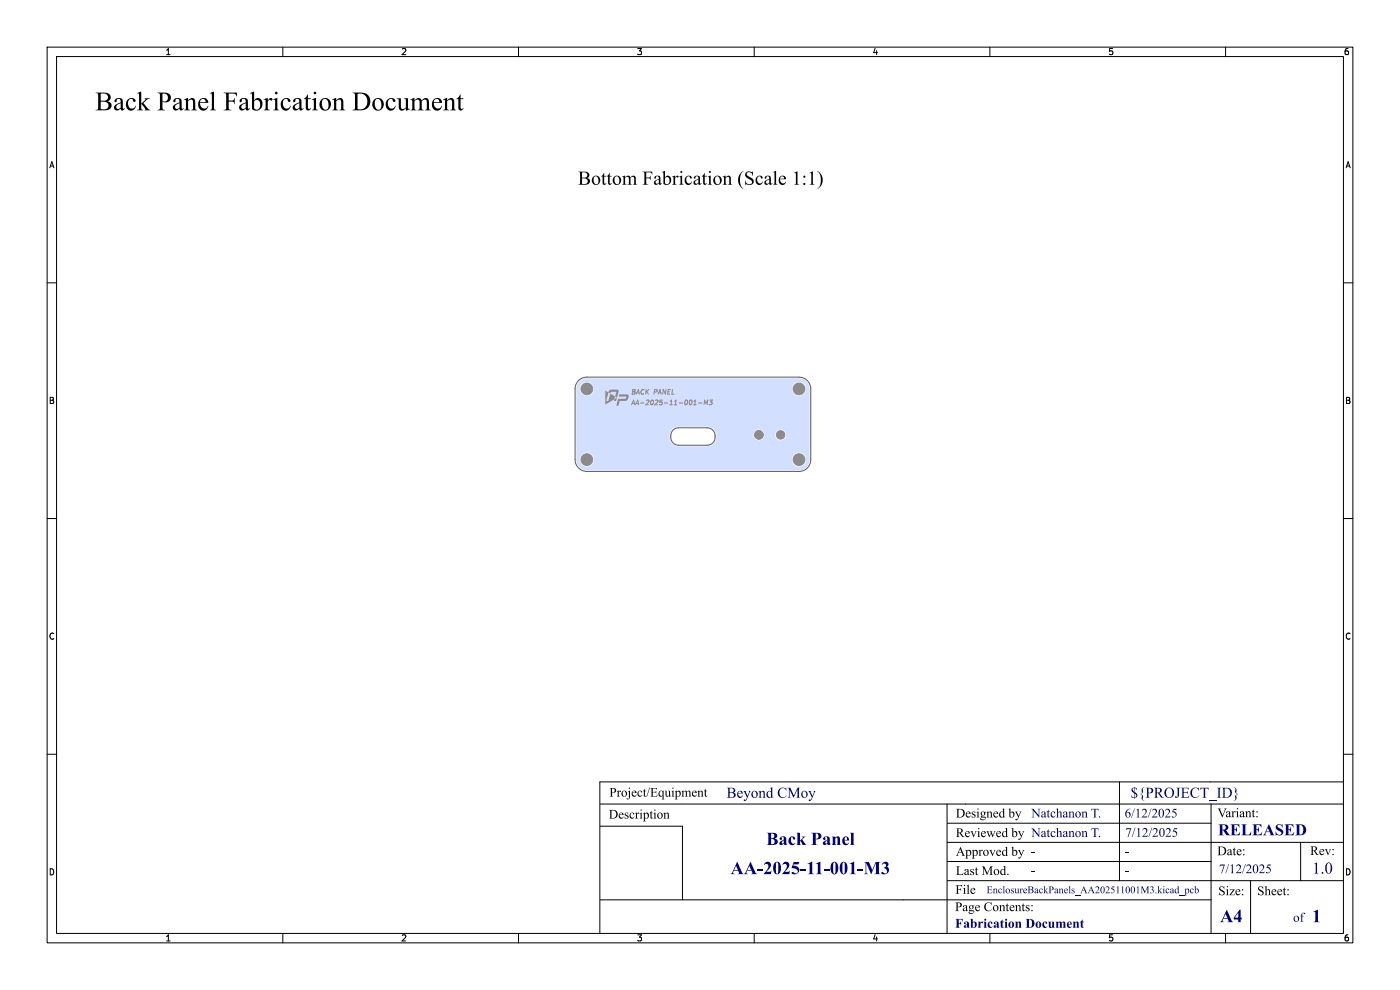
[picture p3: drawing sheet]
<svg xmlns="http://www.w3.org/2000/svg" width="297mm" height="210mm" viewBox="0 0 297 210" stroke-linecap="round" stroke-linejoin="round" font-family="sans-serif">
<path d="M123 80.8l.7-.4 .8-.1h45a2.24 2.24 0 0 1 2.2 2.1h-.7v-.3a1.51 1.51 0 0 0-1.6-1.1 1.51 1.51 0 0 0-1.4 1.4h-42v-.3a1.51 1.51 0 0 0-2.5-.7 1.51 1.51 0 0 0 .4 2.5 1.51 1.51 0 0 0 2.1-1.5h42v.2a1.51 1.51 0 0 0 1.6 1.4 1.51 1.51 0 0 0 1.4-1.6h.7l.1 9.8h-5l-.1-.2a1.15 1.15 0 0 0-1.2-.9 1.15 1.15 0 0 0-1 1.1h-2.3l-.1-.2a1.15 1.15 0 0 0-1.3-.9 1.15 1.15 0 0 0-.9 1.2h-7.9l-.1-.2a1.93 1.93 0 0 0-1.9-1.6h-6.1a2.12 2.12 0 0 0-1.9 2.1 2.12 2.12 0 0 0 1.9 2.1h6.5a1.93 1.93 0 0 0 1.6-1.8v-.6h7.9a1.15 1.15 0 0 0 1.2 1.1 1.15 1.15 0 0 0 1.1-1.2h2.3v.1a1.15 1.15 0 0 0 1.2 1.1 1.15 1.15 0 0 0 1.1-1.2h5v5.2h-.8v-.3a1.51 1.51 0 0 0-1.6-1.1 1.51 1.51 0 0 0-1.4 1.4h-42v-.3a1.51 1.51 0 0 0-2.5-.7 1.51 1.51 0 0 0 .4 2.5 1.51 1.51 0 0 0 2.1-1.5h42v.2a1.51 1.51 0 0 0 1.6 1.4 1.51 1.51 0 0 0 1.4-1.6h.8l-.1 .6a2.24 2.24 0 0 1-2.2 1.7h-45a2.25 2.25 0 0 1-2.2-2.2v-15l.1-.8z" fill="#d2dfff"/>
<g fill="#fff" stroke="#fff" stroke-width=".21">
<circle cx="161" cy="92.2" r=".9"/>
<circle cx="169.5" cy="82.5" r="1.25"/>
<circle cx="124.5" cy="82.5" r="1.25"/>
<circle cx="169.5" cy="97.5" r="1.25"/>
<circle cx="165.6" cy="92.2" r=".9"/>
<circle cx="124.5" cy="97.5" r="1.25"/>
</g>
<path d="M147.1 85.9h.6M147.2 85.2l.3-.3-.1 1M148.2 85.5h.7M149.4 85.9l.1-1 .2 .7 .4-.7-.1 1M150.5 84.9h.6l-.3 .3 .2 .1v.5h-.6" fill="none" stroke="#8b8b8b" stroke-width=".21"/>
<g fill="#8b8b8b">
<path d="M130.3 84.7l.6-.4-.2 .8h-.5z"/>
<path d="M129.3 82.8l.4-.1h1.5v.3l-.3 1.3-.4-.2 .2-1h-1.1l-.1 .4-.4-.2z"/>
<path d="M128.4 82.9l.7 .4-.5 1.8h.5l.3-1.4a.18 .18 0 0 1 .1-.2 .18 .18 0 0 1 .2 .2l.8 .4-.2 .6-1.9 1.1z"/>
<path d="M131.4 83.7h1.7l.3 .1v.3l-.4 .9-1.5 .1-.3 .9h-.5l.4-1.4h1.7l.1-.4-1.6-.1z"/>
</g>
<g fill="#8b8b8b" stroke="#8b8b8b" stroke-width=".21">
<circle cx="161" cy="92.2" r=".9"/>
<circle cx="169.5" cy="82.5" r="1.25"/>
<circle cx="124.5" cy="82.5" r="1.25"/>
<circle cx="169.5" cy="97.5" r="1.25"/>
<circle cx="165.6" cy="92.2" r=".9"/>
<circle cx="124.5" cy="97.5" r="1.25"/>
</g>
<path d="M122.7 80.7l.9-.5 .9-.2h45a2.5 2.5 0 0 1 2.5 2.5v15a2.5 2.5 0 0 1-2.5 2.5h-45a2.5 2.5 0 0 1-2.5-2.5v-15.2l.2-.9zM142.8 91.2l1-.4 6.2-.1a1.86 1.86 0 0 1 1.7 1.9 1.86 1.86 0 0 1-1.7 1.8l-6 .1a1.88 1.88 0 0 1-1.6-1.3 1.88 1.88 0 0 1 .4-2z" fill="none" stroke="#575757" stroke-width=".21"/>
<g fill="none" stroke="#000" stroke-width=".21">
<path d="M10 10h277v190h-277zM12 12h273v186h-273zM60 10v2M110 10v2M160 10v2M210 10v2M260 10v2M10 60h2M285 60h2M10 110h2M285 110h2M10 160h2"/>
<path d="M127.3 165.9h157.6M127.3 170.6h17.2M127.3 175.3h17.5M144.6 170.6h112.1M201 178.7h84M201 174.6h55.9M275.9 178.7v8.1M285 160h2M60 198v2M110 198v2M127.3 190.9h129.6M160 198v2"/>
<path d="M201 182.8h55.9M210 198v2M260 198v2M265.3 186.8v11.2"/>
</g>
<g fill="#00007f">
<path d="M218.9 184.9h.7v.2h-.7z"/>
<path d="M238.8 184.8h.7v.2h-.7z"/>
</g>
<path d="M201 186.8h55.7" fill="none" stroke="#000" stroke-width=".21"/>
<path d="M238.8 180.8h.7v.2h-.7z" fill="#00007f"/>
<path d="M127.3 165.9v32.1M144.8 175.3v15.6M200.9 170.6v27.4M237.5 165.9v20.9M256.8 170.6h28.2M256.9 170.6v27.4M256.8 186.8h28.2" fill="none" stroke="#000" stroke-width=".21"/>
<g fill="#000">
<path d="M122.7 36.4h1.2a.91 .91 0 0 1 1.1 .7h-.4a.78 .78 0 0 0-1.1-.5v1.1a.77 .77 0 0 0 1.1-.6h.4v.2l-.5 .5a.66 .66 0 0 1 .7 .7h-.5a.88 .88 0 0 0-1.2-.6v1.1a.84 .84 0 0 0 1.2-.5h.5a.91 .91 0 0 1-1.2 .7h-1.3l.3-.2 .1-.3v-2zM125.9 37.5a.9 .9 0 0 1 1-.1 .9 .9 0 0 1 .4 1h-.3a.69 .69 0 0 0-.8-.9 1.07 1.07 0 0 0 .3 1.6l.3-.2 .2-.5h.3a.95 .95 0 0 1-1.4 .7 .95 .95 0 0 1 0-1.6zM128.1 36.7l.1 .6h.4v.1h-.4v1.4l.2 .2 .2-.2a.39 .39 0 0 1-.4 .4 .39 .39 0 0 1-.4-.5v-1.3h-.3zM129.3 36.7v.6h.5v.1h-.5l.1 1.4 .1 .2 .3-.2a.39 .39 0 0 1-.5 .4 .39 .39 0 0 1-.3-.5v-1.3h-.3zM130.3 37.5a.9 .9 0 0 1 1.1-.1 .9 .9 0 0 1 .4 1h-.4a.69 .69 0 0 0-.8-.9 1.07 1.07 0 0 0 .3 1.6l.4-.2 .1-.5h.4a.95 .95 0 0 1-1.5 .7 .95 .95 0 0 1 0-1.6zM132 37.5l.6-.2v.4a.67 .67 0 0 1 1-.3l.1 .3a.59 .59 0 0 1 .8-.5 .59 .59 0 0 1 .4 .8v.9l.3 .3h-1l.3-.2v-1a.4 .4 0 0 0-.3-.5 .4 .4 0 0 0-.4 .4v1.1l.3 .2h-1l.3-.2v-1a.41 .41 0 0 0-.3-.5 .41 .41 0 0 0-.5 .3v1.1l.3 .3h-.9l.2-.2 .1-1-.1-.4zM136.3 36.4h2.1v.6l-.4-.4h-.9v1.1l.7-.1 .2-.3v.9l-.2-.3-.7-.1v1.2l.4 .2h-1.2l.4-.2v-.3v-2zM139 37.4a.66 .66 0 0 1 .7-.1 .66 .66 0 0 1 .4 .6v.9h-.3v-.7l-.4 .1a.36 .36 0 0 0-.3 .5 .36 .36 0 0 0 .5 .2l.5-.1 .1 .2 .2-.2a.36 .36 0 0 1-.2 .4 .36 .36 0 0 1-.4-.1v-.2a.59 .59 0 0 1-1 .1 .64 .64 0 0 1 .5-.9l.5-.2a.37 .37 0 0 0-.1-.4 .37 .37 0 0 0-.5 0l-.1 .2a.17 .17 0 0 1-.1 .2 .17 .17 0 0 1-.2-.2zM140.4 36.5l.7-.2v1.3a.73 .73 0 0 1 .9-.2 .73 .73 0 0 1 .4 .9h-.4a.55 .55 0 0 0-.2-.7 .55 .55 0 0 0-.7 .2v1.1a.57 .57 0 0 0 .7 .1 .57 .57 0 0 0 .2-.7h.4a.99 .99 0 0 1-.6 .9 .99 .99 0 0 1-1.1-.2v-2.3zM142.6 37.5l.6-.2v.4l.3-.4a.24 .24 0 0 1 .4 0 .24 .24 0 0 1-.1 .4l-.3-.2-.3 .3v1.1l.3 .3h-.9l.3-.2v-1l-.1-.4zM144.1 37.5l.6-.2v1.6l.3 .3h-.9l.3-.3v-.9l-.1-.4zM145.5 37.5a.61 .61 0 0 1 .7-.3 .61 .61 0 0 1 .5 .7l-.3-.1a.41 .41 0 0 0-.4-.4 .41 .41 0 0 0-.4 .5 .69 .69 0 0 0 .1 .8 .69 .69 0 0 0 .8 .1l.3-.3a.78 .78 0 0 1-.9 .7 .78 .78 0 0 1-.7-.9z"/>
<path d="M147.4 37.4a.66 .66 0 0 1 .7-.1 .66 .66 0 0 1 .4 .6v.9h-.3v-.7l-.4 .1a.36 .36 0 0 0-.4 .5 .36 .36 0 0 0 .6 .2l.5-.1 .1 .2 .2-.2a.36 .36 0 0 1-.2 .4 .36 .36 0 0 1-.4-.1v-.2a.59 .59 0 0 1-1 .1 .64 .64 0 0 1 .5-.9l.5-.2a.37 .37 0 0 0-.2-.4 .37 .37 0 0 0-.5 0v.2a.17 .17 0 0 1-.1 .2 .17 .17 0 0 1-.2-.2zM149.4 36.7l.1 .6h.4v.1h-.4v1.4l.2 .2 .2-.2a.39 .39 0 0 1-.4 .4 .39 .39 0 0 1-.3-.5v-1.3h-.3zM150.1 37.5l.7-.2v1.6l.3 .3h-1l.3-.3v-.9v-.4zM151.6 37.5a.9 .9 0 0 1 1.1-.1 .9 .9 0 0 1 .4 1h-.4a.69 .69 0 0 0-.8-.9 1.07 1.07 0 0 0 .4 1.6l.3-.2 .1-.5h.4a.95 .95 0 0 1-1.4 .7 .95 .95 0 0 1-.1-1.6zM153.3 37.5l.6-.2v.4a.58 .58 0 0 1 .7-.4 .58 .58 0 0 1 .5 .7v.9l.2 .3h-.9l.3-.2v-1a.4 .4 0 0 0-.3-.5 .4 .4 0 0 0-.5 .3v1.1l.3 .3h-.9l.3-.2v-1.2l-.1-.2zM158.3 36.6a1.42 1.42 0 0 1 1.3-.1l.1-.1v.9a.63 .63 0 0 0-.5-.8 .63 .63 0 0 0-.8 .6l.7 .5a.87 .87 0 0 1 .8 1.1 .87 .87 0 0 1-1.4 .5l-.3-.1-.1 .1v-.9a.77 .77 0 0 0 .6 .7 .77 .77 0 0 0 .8-.4 1.61 1.61 0 0 0-1.1-.9 .69 .69 0 0 1-.1-1.1zM160.5 37.5a.61 .61 0 0 1 .8-.3 .61 .61 0 0 1 .4 .7l-.3-.1a.41 .41 0 0 0-.4-.4 .41 .41 0 0 0-.4 .5 .69 .69 0 0 0 .2 .8 .69 .69 0 0 0 .8 .1l.2-.3a.78 .78 0 0 1-.9 .7 .78 .78 0 0 1-.6-.9zM162.4 37.4a.66 .66 0 0 1 .7-.1 .66 .66 0 0 1 .4 .6v.9h-.3v-.7l-.4 .1a.36 .36 0 0 0-.3 .5 .36 .36 0 0 0 .5 .2l.5-.1 .1 .2 .3-.2a.36 .36 0 0 1-.3 .4 .36 .36 0 0 1-.4-.1v-.2a.59 .59 0 0 1-1 .1 .64 .64 0 0 1 .6-.9l.4-.2a.37 .37 0 0 0-.1-.4 .37 .37 0 0 0-.5 0v.2a.17 .17 0 0 1-.2 .2 .17 .17 0 0 1-.2-.2zM164 36.5l.6-.2 .1 2.6 .2 .3h-.9l.3-.3v-1.8v-.5zM165.4 37.5a.75 .75 0 0 1 .8-.2 .75 .75 0 0 1 .6 .6h-.5a.44 .44 0 0 0-.4-.5 .44 .44 0 0 0-.4 .5h1.3v.1h-1.3a.66 .66 0 0 0 .4 .9 .66 .66 0 0 0 .8-.4 .78 .78 0 0 1-.9 .7 .78 .78 0 0 1-.6-.9zM168.4 36.7l.8-.3v2.5l.3 .3h-1l.3-.3v-1.7v-.4zM171.7 36.7l.7-.3 .1 2.5 .3 .3h-1l.3-.3v-1.7v-.4z"/>
<path d="M173.4 36.3a2.17 2.17 0 0 1 0 3.8 2.83 2.83 0 0 0 0-3.8zM157.3 36.6l.4-.3a2.83 2.83 0 0 0 0 3.8 2.19 2.19 0 0 1-.4-3.5z"/>
<circle cx="144.5" cy="36.5" r=".21"/>
<circle cx="150.6" cy="36.5" r=".21"/>
<circle cx="170.6" cy="39" r=".23"/>
<circle cx="170.6" cy="37.5" r=".23"/>
</g>
<text font-size="5.7" x="20.2" y="24.9">BackPanelFabricationDocument</text>
<g font-size="3.9" fill="#00007f">
<text x="162.5" y="180.3">BackPanel</text>
<text x="155" y="186.4">AA-2025-11-001-M3</text>
<text x="258.8" y="196.6">A4</text>
<text x="278.3" y="196.6">1</text>
</g>
<g font-size="3.5" fill="#00007f">
<text x="258.4" y="178.1">RELEASED</text>
<text x="278.4" y="186.2">1.0</text>
</g>
<g font-size="3.2" fill="#00007f">
<text x="154.1" y="170.1">BeyondCMoy</text>
<text x="239.9" y="170.1">${PROJECT_ID}</text>
</g>
<g font-size="2.8">
<text x="129.3" y="169.7">Project/Equipment</text>
<text x="129.1" y="174.4">Description</text>
<text x="202.8" y="178.3">Reviewedby NatchanonT.</text>
<text x="202.8" y="174.1">Designedby</text>
<text x="258.3" y="174.1">Variant:</text>
<text x="258.2" y="182.1">Date:</text>
<text x="277.9" y="182.1">Rev:</text>
<text x="202.7" y="190.3">File</text>
<text x="202.8" y="186.3">LastMod.</text>
<text x="258.5" y="190.6">Size:</text>
<text x="266.7" y="190.6">Sheet:</text>
<text x="202.6" y="194">PageContents:</text>
</g>
<g font-size="2.8" fill="#00007f">
<text x="218.8" y="174.1">NatchanonT.</text>
<text x="238.6" y="174.1">6/12/2025</text>
<text x="238.7" y="178.2">7/12/2025</text>
<text x="202.8" y="182.3">Approvedby -</text>
<text x="258.6" y="185.9">7/12/2025</text>
<text x="202.6" y="197.5">FabricationDocument</text>
<text x="274.3" y="196.2">of</text>
</g>
<text font-size="2.2" fill="#00007f" x="209.3" y="190">EnclosureBackPanels_AA202511001M3.kicad_pcb</text>
<g font-size="1.8">
<text x="35" y="11.9">1</text>
<text x="85" y="11.9">2</text>
<text x="135" y="11.9">3</text>
<text x="185" y="11.9">4</text>
<text x="235" y="11.9">5</text>
<text x="285" y="11.9">6</text>
<text x="10.3" y="35.9">A</text>
<text x="285.4" y="35.9">A</text>
<text x="10.3" y="85.9">B</text>
<text x="285.3" y="85.9">B</text>
<text x="10.3" y="135.9">C</text>
<text x="285.3" y="135.9">C</text>
<text x="10.3" y="185.9">D</text>
<text x="285.3" y="185.9">D</text>
<text x="35" y="199.9">1</text>
<text x="85" y="199.9">2</text>
<text x="135" y="199.9">3</text>
<text x="185" y="199.9">4</text>
<text x="235" y="199.9">5</text>
<text x="285" y="199.9">6</text>
</g>
<g font-size="1.4" fill="#8b8b8b">
<text x="133.8" y="83.8">BACK</text>
<text x="138.8" y="83.8">PANEL</text>
<text x="133.8" y="86">AA-2025-11-001-M3</text>
</g>
</svg>
